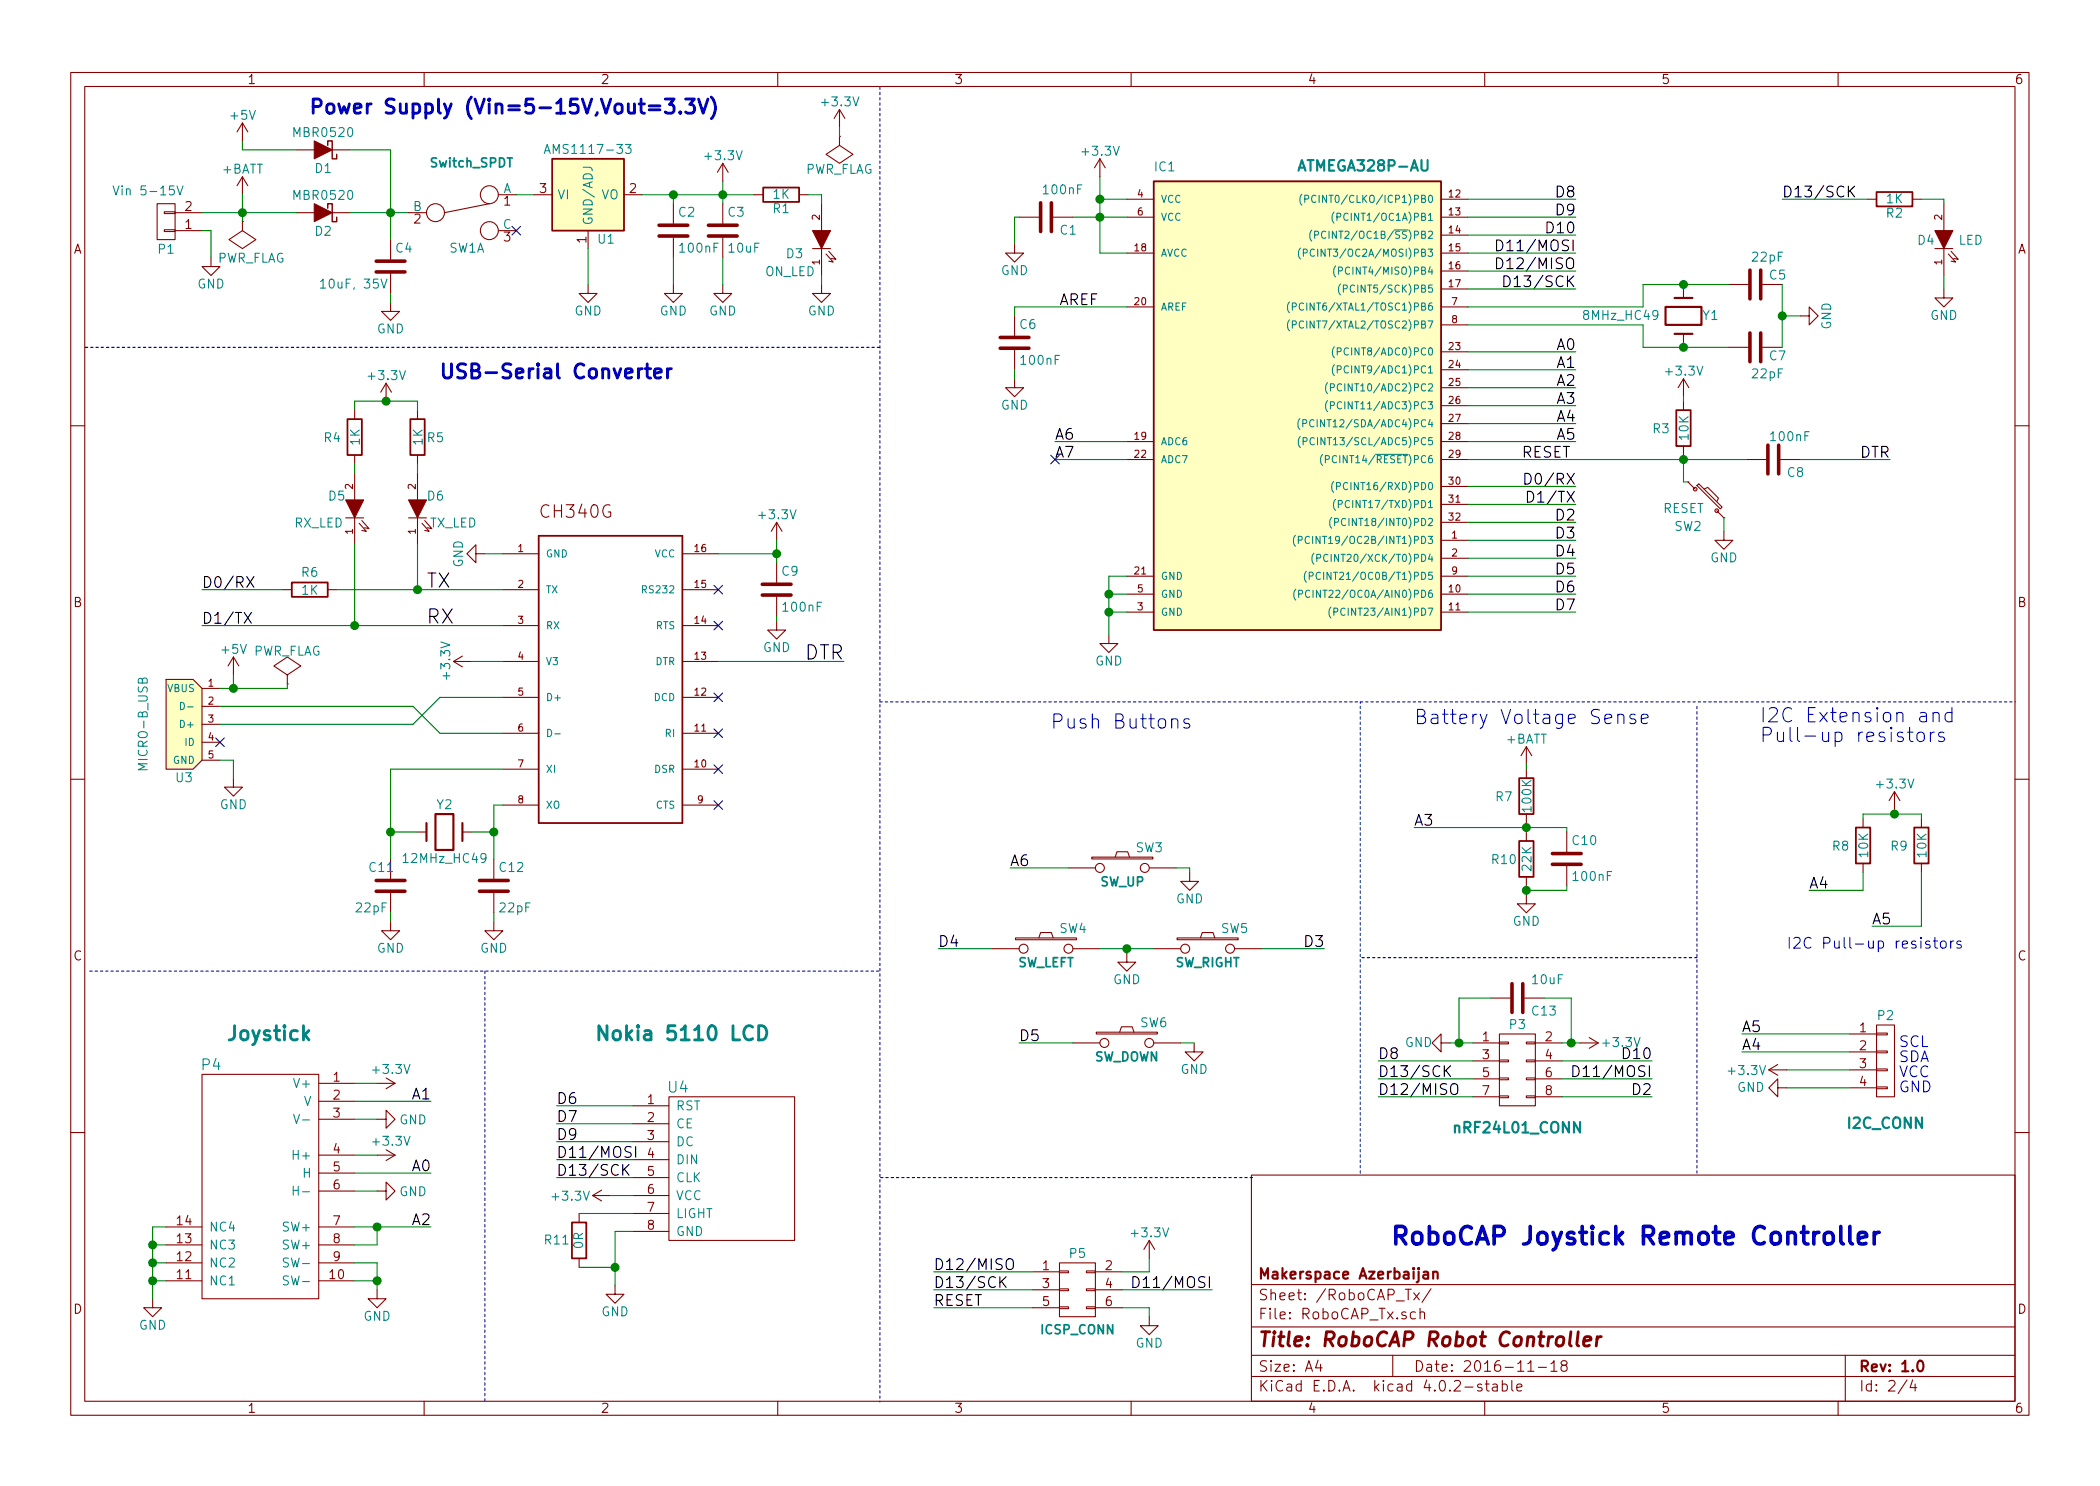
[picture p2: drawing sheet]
EESchema Schematic File Version 2
LIBS:power
LIBS:device
LIBS:transistors
LIBS:conn
LIBS:linear
LIBS:regul
LIBS:74xx
LIBS:cmos4000
LIBS:adc-dac
LIBS:memory
LIBS:xilinx
LIBS:microcontrollers
LIBS:dsp
LIBS:microchip
LIBS:analog_switches
LIBS:motorola
LIBS:texas
LIBS:intel
LIBS:audio
LIBS:interface
LIBS:digital-audio
LIBS:philips
LIBS:display
LIBS:cypress
LIBS:siliconi
LIBS:opto
LIBS:atmel
LIBS:contrib
LIBS:valves
LIBS:4000-ic
LIBS:7400-ic
LIBS:analog-ic
LIBS:avr-mcu
LIBS:bluegiga
LIBS:connector
LIBS:diode-inc-ic
LIBS:freescale-ic
LIBS:ftdi-ic
LIBS:led
LIBS:maxim-ic
LIBS:micrel-ic
LIBS:microchip-ic
LIBS:nxp-ic
LIBS:on-semi-ic
LIBS:regulator
LIBS:rohm
LIBS:sharp-relay
LIBS:sparkfun
LIBS:standard
LIBS:stmicro-mcu
LIBS:ti-ic
LIBS:transistor
LIBS:uln-ic
LIBS:metrix_parts
LIBS:mogar_KiCAD
LIBS:SparkFun
LIBS:bytelabs-ch
LIBS:CH340G
LIBS:joystick
LIBS:nokia_5110_lcd
LIBS:RoboCAP_ver1-cache
EELAYER 25 0
EELAYER END
$Descr A4 11693 8268
encoding utf-8
Sheet 2 4
Title "RoboCAP Robot Controller"
Date "2016-11-18"
Rev "1.0"
Comp "Makerspace Azerbaijan"
Comment1 ""
Comment2 ""
Comment3 ""
Comment4 ""
$EndDescr
$Comp
L ATMEGA328P-A IC1
U 1 1
P 7175 2200
F 0 "IC1" H 6425 3450 50  0000 L BNN
F 1 "ATMEGA328P-AU" H 7225 3450 59  0000 L BNB
F 2 "Housings_QFP:TQFP-32_7x7mm_Pitch0.8mm" H 7175 2200 50  0001 C CIN
F 3 "" H 7175 2200 50  0000 C CNN
	1    7175 2200
	1    0    0    -1  
$EndComp
$Comp
L D_Schottky D2
U 1 1
P 1800 1175
F 0 "D2" H 1800 1275 50  0000 C CNN
F 1 "MBR0520" H 1800 1075 50  0000 C CNN
F 2 "Diodes_SMD:DO-214AB" H 1800 1175 50  0001 C CNN
F 3 "" H 1800 1175 50  0000 C CNN
	1    1800 1175
	-1   0    0    1   
$EndComp
$Comp
L CONN_01X02 P1
U 1 1
P 925 1225
F 0 "P1" H 925 1375 50  0000 C CNN
F 1 "Vin 5-15V" H 1025 1050 50  0000 C CNN
F 2 "Terminal_Blocks:TerminalBlock_Pheonix_MKDS1.5-2pol" H 925 1225 50  0001 C CNN
F 3 "" H 925 1225 50  0000 C CNN
	1    925  1225
	-1   0    0    1   
$EndComp
$Comp
L AP1117D33 U1
U 1 1
P 3275 1075
F 0 "U1" H 3375 825 50  0000 C CNN
F 1 "AMS1117-33" H 3275 1325 50  0000 C CNN
F 2 "sot:SOT223" H 3275 1075 50  0001 C CNN
F 3 "" H 3275 1075 50  0000 C CNN
	1    3275 1075
	1    0    0    -1  
$EndComp
$Comp
L MICRO-B_USB U3
U 1 1
P 1025 4025
F 0 "U3" H 1025 3725 50  0000 C CNN
F 1 "MICRO-B_USB" V 800 4025 50  0000 C CNN
F 2 "USB_Connectors:Micro_USB_TH" H 1025 4025 60  0001 C CNN
F 3 "" H 1025 4025 60  0000 C CNN
	1    1025 4025
	1    0    0    -1  
$EndComp
$Comp
L CH340G U2
U 1 1
P 3400 3775
F 0 "U2" H 3400 3775 50  0001 L CNN
F 1 "CH340G" H 3400 3775 50  0001 L CNN
F 2 "soic:SOIC16" H 3400 3775 50  0001 L CNN
F 3 "" H 3400 3775 60  0000 C CNN
	1    3400 3775
	1    0    0    -1  
$EndComp
$Comp
L D_Schottky D1
U 1 1
P 1800 825
F 0 "D1" H 1800 925 50  0000 C CNN
F 1 "MBR0520" H 1800 725 50  0000 C CNN
F 2 "Diodes_SMD:DO-214AB" H 1800 825 50  0001 C CNN
F 3 "" H 1800 825 50  0000 C CNN
	1    1800 825 
	-1   0    0    1   
$EndComp
$Comp
L Crystal Y2
U 1 1
P 2475 4625
F 0 "Y2" H 2475 4775 50  0000 C CNN
F 1 "12MHz_HC49" H 2475 4475 50  0000 C CNN
F 2 "Crystals:Crystal_HC49-U_Vertical" H 2475 4625 50  0001 C CNN
F 3 "" H 2475 4625 50  0000 C CNN
	1    2475 4625
	1    0    0    -1  
$EndComp
$Comp
L Crystal Y1
U 1 1
P 9375 1750
F 0 "Y1" V 9375 1900 50  0000 C CNN
F 1 "8MHz_HC49" V 9375 1400 50  0000 C CNN
F 2 "Crystals:Crystal_HC49-U_Vertical" H 9375 1750 50  0001 C CNN
F 3 "" H 9375 1750 50  0000 C CNN
	1    9375 1750
	0    1    1    0   
$EndComp
$Comp
L C C11
U 1 1
P 2175 4925
F 0 "C11" H 2050 5025 50  0000 L CNN
F 1 "22pF" H 1975 4800 50  0000 L CNN
F 2 "Capacitors_SMD:C_0603_HandSoldering" H 2213 4775 50  0001 C CNN
F 3 "" H 2175 4925 50  0000 C CNN
	1    2175 4925
	1    0    0    -1  
$EndComp
$Comp
L C C12
U 1 1
P 2750 4925
F 0 "C12" H 2775 5025 50  0000 L CNN
F 1 "22pF" H 2775 4800 50  0000 L CNN
F 2 "Capacitors_SMD:C_0603_HandSoldering" H 2788 4775 50  0001 C CNN
F 3 "" H 2750 4925 50  0000 C CNN
	1    2750 4925
	1    0    0    -1  
$EndComp
$Comp
L C C5
U 1 1
P 9775 1575
F 0 "C5" V 9725 1650 50  0000 L CNN
F 1 "22pF" V 9625 1550 50  0000 L CNN
F 2 "Capacitors_SMD:C_0603_HandSoldering" H 9813 1425 50  0001 C CNN
F 3 "" H 9775 1575 50  0000 C CNN
	1    9775 1575
	0    1    1    0   
$EndComp
$Comp
L C C7
U 1 1
P 9775 1925
F 0 "C7" V 9825 2000 50  0000 L CNN
F 1 "22pF" V 9925 1900 50  0000 L CNN
F 2 "Capacitors_SMD:C_0603_HandSoldering" H 9813 1775 50  0001 C CNN
F 3 "" H 9775 1925 50  0000 C CNN
	1    9775 1925
	0    1    1    0   
$EndComp
$Comp
L C C2
U 1 1
P 3750 1275
F 0 "C2" H 3775 1375 50  0000 L CNN
F 1 "100nF" H 3775 1175 50  0000 L CNN
F 2 "Capacitors_SMD:C_0805" H 3788 1125 50  0001 C CNN
F 3 "" H 3750 1275 50  0000 C CNN
	1    3750 1275
	1    0    0    -1  
$EndComp
$Comp
L C C3
U 1 1
P 4025 1275
F 0 "C3" H 4050 1375 50  0000 L CNN
F 1 "10uF" H 4050 1175 50  0000 L CNN
F 2 "Capacitors_SMD:C_0805" H 4063 1125 50  0001 C CNN
F 3 "" H 4025 1275 50  0000 C CNN
	1    4025 1275
	1    0    0    -1  
$EndComp
$Comp
L C C4
U 1 1
P 2175 1475
F 0 "C4" H 2200 1575 50  0000 L CNN
F 1 "10uF, 35V" H 1775 1375 50  0000 L CNN
F 2 "Capacitors_SMD:C_0805" H 2213 1325 50  0001 C CNN
F 3 "" H 2175 1475 50  0000 C CNN
	1    2175 1475
	1    0    0    -1  
$EndComp
$Comp
L LED D3
U 1 1
P 4575 1325
F 0 "D3" V 4500 1475 50  0000 C CNN
F 1 "ON_LED" V 4400 1500 50  0000 C CNN
F 2 "LEDs:LED_0805" H 4575 1325 50  0001 C CNN
F 3 "" H 4575 1325 50  0000 C CNN
	1    4575 1325
	0    -1   -1   0   
$EndComp
$Comp
L R R1
U 1 1
P 4350 1075
F 0 "R1" V 4430 1075 50  0000 C CNN
F 1 "1K" V 4350 1075 50  0000 C CNN
F 2 "Resistors_SMD:R_0805" V 4280 1075 50  0001 C CNN
F 3 "" H 4350 1075 50  0000 C CNN
	1    4350 1075
	0    1    1    0   
$EndComp
$Comp
L C C9
U 1 1
P 4325 3275
F 0 "C9" H 4350 3375 50  0000 L CNN
F 1 "100nF" H 4350 3175 50  0000 L CNN
F 2 "Capacitors_SMD:C_0805" H 4363 3125 50  0001 C CNN
F 3 "" H 4325 3275 50  0000 C CNN
	1    4325 3275
	1    0    0    -1  
$EndComp
$Comp
L +3.3V #PWR01
U 1 1
P 4025 1000
F 0 "#PWR01" H 4025 850 50  0001 C CNN
F 1 "+3.3V" H 4025 1140 50  0000 C CNN
F 2 "" H 4025 1000 50  0000 C CNN
F 3 "" H 4025 1000 50  0000 C CNN
	1    4025 1000
	1    0    0    -1  
$EndComp
$Comp
L +BATT #PWR02
U 1 1
P 1350 1075
F 0 "#PWR02" H 1350 925 50  0001 C CNN
F 1 "+BATT" H 1350 1215 50  0000 C CNN
F 2 "" H 1350 1075 50  0000 C CNN
F 3 "" H 1350 1075 50  0000 C CNN
	1    1350 1075
	1    0    0    -1  
$EndComp
$Comp
L +5V #PWR03
U 1 1
P 1350 775
F 0 "#PWR03" H 1350 625 50  0001 C CNN
F 1 "+5V" H 1350 915 50  0000 C CNN
F 2 "" H 1350 775 50  0000 C CNN
F 3 "" H 1350 775 50  0000 C CNN
	1    1350 775 
	1    0    0    -1  
$EndComp
$Comp
L CONN_02X04 P3
U 1 1
P 8450 5950
F 0 "P3" H 8450 6200 50  0000 C CNN
F 1 "nRF24L01_CONN" H 8450 5625 59  0000 C CNB
F 2 "Pin_Headers:Pin_Header_Straight_2x04" H 8450 4750 50  0001 C CNN
F 3 "" H 8450 4750 50  0000 C CNN
	1    8450 5950
	1    0    0    -1  
$EndComp
$Comp
L CONN_02X03 P5
U 1 1
P 6000 7175
F 0 "P5" H 6000 7375 50  0000 C CNN
F 1 "ICSP_CONN" H 6000 6950 50  0000 C CNB
F 2 "Pin_Headers:Pin_Header_Straight_2x03" H 6000 5975 50  0001 C CNN
F 3 "" H 6000 5975 50  0000 C CNN
	1    6000 7175
	1    0    0    -1  
$EndComp
$Comp
L R R2
U 1 1
P 10550 1100
F 0 "R2" V 10630 1100 50  0000 C CNN
F 1 "1K" V 10550 1100 50  0000 C CNN
F 2 "Resistors_SMD:R_0805" V 10480 1100 50  0001 C CNN
F 3 "" H 10550 1100 50  0000 C CNN
	1    10550 1100
	0    1    1    0   
$EndComp
$Comp
L LED D4
U 1 1
P 10825 1325
F 0 "D4" V 10825 1425 50  0000 C CNN
F 1 "LED" V 10825 1175 50  0000 C CNN
F 2 "LEDs:LED_0805" H 10825 1325 50  0001 C CNN
F 3 "" H 10825 1325 50  0000 C CNN
	1    10825 1325
	0    -1   -1   0   
$EndComp
$Comp
L LED D6
U 1 1
P 2325 2825
F 0 "D6" V 2400 2725 50  0000 C CNN
F 1 "TX_LED" V 2250 2625 50  0000 C CNN
F 2 "LEDs:LED_0805" H 2325 2825 50  0001 C CNN
F 3 "" H 2325 2825 50  0000 C CNN
	1    2325 2825
	0    -1   -1   0   
$EndComp
$Comp
L R R5
U 1 1
P 2325 2425
F 0 "R5" H 2225 2425 50  0000 C CNN
F 1 "1K" V 2325 2425 50  0000 C CNN
F 2 "Resistors_SMD:R_0805" V 2255 2425 50  0001 C CNN
F 3 "" H 2325 2425 50  0000 C CNN
	1    2325 2425
	-1   0    0    1   
$EndComp
$Comp
L SW_PUSH_SMALL SW2
U 1 1
P 9500 2775
F 0 "SW2" H 9400 2625 50  0000 C CNN
F 1 "RESET" H 9375 2725 50  0000 C CNN
F 2 "Buttons_Switches_SMD:SW_SPST_EVQPE1" H 9500 2775 50  0001 C CNN
F 3 "" H 9500 2775 50  0000 C CNN
	1    9500 2775
	1    0    0    -1  
$EndComp
$Comp
L R R3
U 1 1
P 9375 2375
F 0 "R3" H 9500 2375 50  0000 C CNN
F 1 "10K" V 9375 2375 50  0000 C CNN
F 2 "Resistors_SMD:R_0805" V 9305 2375 50  0001 C CNN
F 3 "" H 9375 2375 50  0000 C CNN
	1    9375 2375
	-1   0    0    1   
$EndComp
$Comp
L C C6
U 1 1
P 5650 1900
F 0 "C6" H 5675 2000 50  0000 L CNN
F 1 "100nF" H 5675 1800 50  0000 L CNN
F 2 "Capacitors_SMD:C_0805" H 5688 1750 50  0001 C CNN
F 3 "" H 5650 1900 50  0000 C CNN
	1    5650 1900
	1    0    0    -1  
$EndComp
$Comp
L C C1
U 1 1
P 5825 1200
F 0 "C1" V 5900 1275 50  0000 L CNN
F 1 "100nF" V 5675 1175 50  0000 L CNN
F 2 "Capacitors_SMD:C_0805" H 5863 1050 50  0001 C CNN
F 3 "" H 5825 1200 50  0000 C CNN
	1    5825 1200
	0    1    1    0   
$EndComp
$Comp
L C C8
U 1 1
P 9875 2550
F 0 "C8" V 9950 2625 50  0000 L CNN
F 1 "100nF" V 9750 2525 50  0000 L CNN
F 2 "Capacitors_SMD:C_0805" H 9913 2400 50  0001 C CNN
F 3 "" H 9875 2550 50  0000 C CNN
	1    9875 2550
	0    1    1    0   
$EndComp
$Comp
L LED D5
U 1 1
P 1975 2825
F 0 "D5" V 2050 2925 50  0000 C CNN
F 1 "RX_LED" V 1900 3025 50  0000 C CNN
F 2 "LEDs:LED_0805" H 1975 2825 50  0001 C CNN
F 3 "" H 1975 2825 50  0000 C CNN
	1    1975 2825
	0    -1   -1   0   
$EndComp
$Comp
L R R4
U 1 1
P 1975 2425
F 0 "R4" H 2100 2425 50  0000 C CNN
F 1 "1K" V 1975 2425 50  0000 C CNN
F 2 "Resistors_SMD:R_0805" V 1905 2425 50  0001 C CNN
F 3 "" H 1975 2425 50  0000 C CNN
	1    1975 2425
	-1   0    0    1   
$EndComp
$Comp
L GND #PWR04
U 1 1
P 1300 4325
F 0 "#PWR04" H 1300 4075 50  0001 C CNN
F 1 "GND" H 1300 4175 50  0000 C CNN
F 2 "" H 1300 4325 50  0000 C CNN
F 3 "" H 1300 4325 50  0000 C CNN
	1    1300 4325
	1    0    0    -1  
$EndComp
$Comp
L GND #PWR05
U 1 1
P 2175 5125
F 0 "#PWR05" H 2175 4875 50  0001 C CNN
F 1 "GND" H 2175 4975 50  0000 C CNN
F 2 "" H 2175 5125 50  0000 C CNN
F 3 "" H 2175 5125 50  0000 C CNN
	1    2175 5125
	1    0    0    -1  
$EndComp
$Comp
L GND #PWR06
U 1 1
P 2750 5125
F 0 "#PWR06" H 2750 4875 50  0001 C CNN
F 1 "GND" H 2750 4975 50  0000 C CNN
F 2 "" H 2750 5125 50  0000 C CNN
F 3 "" H 2750 5125 50  0000 C CNN
	1    2750 5125
	1    0    0    -1  
$EndComp
$Comp
L GND #PWR07
U 1 1
P 2700 3075
F 0 "#PWR07" H 2700 2825 50  0001 C CNN
F 1 "GND" H 2700 2925 50  0000 C CNN
F 2 "" H 2700 3075 50  0000 C CNN
F 3 "" H 2700 3075 50  0000 C CNN
	1    2700 3075
	0    1    1    0   
$EndComp
$Comp
L GND #PWR08
U 1 1
P 4325 3450
F 0 "#PWR08" H 4325 3200 50  0001 C CNN
F 1 "GND" H 4325 3300 50  0000 C CNN
F 2 "" H 4325 3450 50  0000 C CNN
F 3 "" H 4325 3450 50  0000 C CNN
	1    4325 3450
	1    0    0    -1  
$EndComp
$Comp
L GND #PWR09
U 1 1
P 6175 3525
F 0 "#PWR09" H 6175 3275 50  0001 C CNN
F 1 "GND" H 6175 3375 50  0000 C CNN
F 2 "" H 6175 3525 50  0000 C CNN
F 3 "" H 6175 3525 50  0000 C CNN
	1    6175 3525
	1    0    0    -1  
$EndComp
$Comp
L GND #PWR010
U 1 1
P 4025 1575
F 0 "#PWR010" H 4025 1325 50  0001 C CNN
F 1 "GND" H 4025 1425 50  0000 C CNN
F 2 "" H 4025 1575 50  0000 C CNN
F 3 "" H 4025 1575 50  0000 C CNN
	1    4025 1575
	1    0    0    -1  
$EndComp
$Comp
L GND #PWR011
U 1 1
P 4575 1575
F 0 "#PWR011" H 4575 1325 50  0001 C CNN
F 1 "GND" H 4575 1425 50  0000 C CNN
F 2 "" H 4575 1575 50  0000 C CNN
F 3 "" H 4575 1575 50  0000 C CNN
	1    4575 1575
	1    0    0    -1  
$EndComp
$Comp
L GND #PWR012
U 1 1
P 3750 1575
F 0 "#PWR012" H 3750 1325 50  0001 C CNN
F 1 "GND" H 3750 1425 50  0000 C CNN
F 2 "" H 3750 1575 50  0000 C CNN
F 3 "" H 3750 1575 50  0000 C CNN
	1    3750 1575
	1    0    0    -1  
$EndComp
$Comp
L GND #PWR013
U 1 1
P 2175 1675
F 0 "#PWR013" H 2175 1425 50  0001 C CNN
F 1 "GND" H 2175 1525 50  0000 C CNN
F 2 "" H 2175 1675 50  0000 C CNN
F 3 "" H 2175 1675 50  0000 C CNN
	1    2175 1675
	1    0    0    -1  
$EndComp
$Comp
L GND #PWR014
U 1 1
P 1175 1425
F 0 "#PWR014" H 1175 1175 50  0001 C CNN
F 1 "GND" H 1175 1275 50  0000 C CNN
F 2 "" H 1175 1425 50  0000 C CNN
F 3 "" H 1175 1425 50  0000 C CNN
	1    1175 1425
	1    0    0    -1  
$EndComp
$Comp
L GND #PWR015
U 1 1
P 5650 2100
F 0 "#PWR015" H 5650 1850 50  0001 C CNN
F 1 "GND" H 5650 1950 50  0000 C CNN
F 2 "" H 5650 2100 50  0000 C CNN
F 3 "" H 5650 2100 50  0000 C CNN
	1    5650 2100
	1    0    0    -1  
$EndComp
$Comp
L GND #PWR016
U 1 1
P 10825 1600
F 0 "#PWR016" H 10825 1350 50  0001 C CNN
F 1 "GND" H 10825 1450 50  0000 C CNN
F 2 "" H 10825 1600 50  0000 C CNN
F 3 "" H 10825 1600 50  0000 C CNN
	1    10825 1600
	1    0    0    -1  
$EndComp
$Comp
L GND #PWR017
U 1 1
P 9600 2950
F 0 "#PWR017" H 9600 2700 50  0001 C CNN
F 1 "GND" H 9600 2800 50  0000 C CNN
F 2 "" H 9600 2950 50  0000 C CNN
F 3 "" H 9600 2950 50  0000 C CNN
	1    9600 2950
	1    0    0    -1  
$EndComp
$Comp
L GND #PWR018
U 1 1
P 10025 1750
F 0 "#PWR018" H 10025 1500 50  0001 C CNN
F 1 "GND" H 10025 1600 50  0000 C CNN
F 2 "" H 10025 1750 50  0000 C CNN
F 3 "" H 10025 1750 50  0000 C CNN
	1    10025 1750
	0    -1   -1   0   
$EndComp
$Comp
L GND #PWR019
U 1 1
P 6400 7325
F 0 "#PWR019" H 6400 7075 50  0001 C CNN
F 1 "GND" H 6400 7175 50  0000 C CNN
F 2 "" H 6400 7325 50  0000 C CNN
F 3 "" H 6400 7325 50  0000 C CNN
	1    6400 7325
	1    0    0    -1  
$EndComp
$Comp
L GND #PWR020
U 1 1
P 8075 5800
F 0 "#PWR020" H 8075 5550 50  0001 C CNN
F 1 "GND" V 8075 5625 50  0000 C CNN
F 2 "" H 8075 5800 50  0000 C CNN
F 3 "" H 8075 5800 50  0000 C CNN
	1    8075 5800
	0    1    1    0   
$EndComp
$Comp
L +5V #PWR021
U 1 1
P 1300 3750
F 0 "#PWR021" H 1300 3600 50  0001 C CNN
F 1 "+5V" H 1300 3890 50  0000 C CNN
F 2 "" H 1300 3750 50  0000 C CNN
F 3 "" H 1300 3750 50  0000 C CNN
	1    1300 3750
	1    0    0    -1  
$EndComp
$Comp
L +3.3V #PWR022
U 1 1
P 2625 3675
F 0 "#PWR022" H 2625 3525 50  0001 C CNN
F 1 "+3.3V" H 2625 3815 50  0000 C CNN
F 2 "" H 2625 3675 50  0000 C CNN
F 3 "" H 2625 3675 50  0000 C CNN
	1    2625 3675
	0    -1   -1   0   
$EndComp
$Comp
L +3.3V #PWR023
U 1 1
P 4325 3000
F 0 "#PWR023" H 4325 2850 50  0001 C CNN
F 1 "+3.3V" H 4325 3140 50  0000 C CNN
F 2 "" H 4325 3000 50  0000 C CNN
F 3 "" H 4325 3000 50  0000 C CNN
	1    4325 3000
	1    0    0    -1  
$EndComp
Text Label 2375 3275 0    79   ~ 0
TX
Text Label 2375 3475 0    79   ~ 0
RX
$Comp
L +3.3V #PWR024
U 1 1
P 2150 2225
F 0 "#PWR024" H 2150 2075 50  0001 C CNN
F 1 "+3.3V" H 2150 2365 50  0000 C CNN
F 2 "" H 2150 2225 50  0000 C CNN
F 3 "" H 2150 2225 50  0000 C CNN
	1    2150 2225
	1    0    0    -1  
$EndComp
NoConn ~ 4000 3275
NoConn ~ 4000 3475
NoConn ~ 4000 3875
NoConn ~ 4000 4075
NoConn ~ 4000 4275
NoConn ~ 4000 4475
Text Label 4700 3675 2    79   ~ 0
DTR
$Comp
L GND #PWR025
U 1 1
P 3275 1575
F 0 "#PWR025" H 3275 1325 50  0001 C CNN
F 1 "GND" H 3275 1425 50  0000 C CNN
F 2 "" H 3275 1575 50  0000 C CNN
F 3 "" H 3275 1575 50  0000 C CNN
	1    3275 1575
	1    0    0    -1  
$EndComp
$Comp
L +3.3V #PWR026
U 1 1
P 6125 975
F 0 "#PWR026" H 6125 825 50  0001 C CNN
F 1 "+3.3V" H 6125 1115 50  0000 C CNN
F 2 "" H 6125 975 50  0000 C CNN
F 3 "" H 6125 975 50  0000 C CNN
	1    6125 975 
	1    0    0    -1  
$EndComp
$Comp
L GND #PWR027
U 1 1
P 5650 1350
F 0 "#PWR027" H 5650 1100 50  0001 C CNN
F 1 "GND" H 5650 1200 50  0000 C CNN
F 2 "" H 5650 1350 50  0000 C CNN
F 3 "" H 5650 1350 50  0000 C CNN
	1    5650 1350
	1    0    0    -1  
$EndComp
Text Label 5900 1700 0    60   ~ 0
AREF
Text Label 10525 2550 2    60   ~ 0
DTR
Text Label 8475 2550 0    60   ~ 0
RESET
$Comp
L +3.3V #PWR028
U 1 1
P 9375 2200
F 0 "#PWR028" H 9375 2050 50  0001 C CNN
F 1 "+3.3V" H 9375 2340 50  0000 C CNN
F 2 "" H 9375 2200 50  0000 C CNN
F 3 "" H 9375 2200 50  0000 C CNN
	1    9375 2200
	1    0    0    -1  
$EndComp
Text Label 8775 1950 2    60   ~ 0
A0
Text Label 8775 2050 2    60   ~ 0
A1
Text Label 8775 2150 2    60   ~ 0
A2
Text Label 8775 2250 2    60   ~ 0
A3
Text Label 8775 2350 2    60   ~ 0
A4
Text Label 8775 2450 2    60   ~ 0
A5
Text Label 5875 2450 0    60   ~ 0
A6
Text Label 5875 2550 0    60   ~ 0
A7
Text Label 8775 2700 2    60   ~ 0
D0/RX
Text Label 8775 2800 2    60   ~ 0
D1/TX
Text Label 8775 2900 2    60   ~ 0
D2
Text Label 8775 3000 2    60   ~ 0
D3
Text Label 8775 3100 2    60   ~ 0
D4
Text Label 8775 3200 2    60   ~ 0
D5
Text Label 8775 3300 2    60   ~ 0
D6
Text Label 8775 3400 2    60   ~ 0
D7
Text Label 8775 1100 2    60   ~ 0
D8
Text Label 8775 1200 2    60   ~ 0
D9
Text Label 8775 1300 2    60   ~ 0
D10
Text Label 8775 1400 2    60   ~ 0
D11/MOSI
Text Label 8775 1500 2    60   ~ 0
D12/MISO
Text Label 8775 1600 2    60   ~ 0
D13/SCK
Text Label 9925 1100 0    60   ~ 0
D13/SCK
$Comp
L R R6
U 1 1
P 1725 3275
F 0 "R6" V 1825 3275 50  0000 C CNN
F 1 "1K" V 1725 3275 50  0000 C CNN
F 2 "Resistors_SMD:R_0805" V 1655 3275 50  0001 C CNN
F 3 "" H 1725 3275 50  0000 C CNN
	1    1725 3275
	0    -1   -1   0   
$EndComp
Text Label 1125 3275 0    60   ~ 0
D0/RX
Text Label 1125 3475 0    60   ~ 0
D1/TX
$Comp
L +3.3V #PWR029
U 1 1
P 6400 7000
F 0 "#PWR029" H 6400 6850 50  0001 C CNN
F 1 "+3.3V" H 6400 7140 50  0000 C CNN
F 2 "" H 6400 7000 50  0000 C CNN
F 3 "" H 6400 7000 50  0000 C CNN
	1    6400 7000
	1    0    0    -1  
$EndComp
Text Label 6750 7175 2    60   ~ 0
D11/MOSI
Text Label 5200 7075 0    60   ~ 0
D12/MISO
Text Label 5200 7175 0    60   ~ 0
D13/SCK
Text Label 5200 7275 0    60   ~ 0
RESET
$Comp
L +3.3V #PWR030
U 1 1
P 8800 5800
F 0 "#PWR030" H 8800 5650 50  0001 C CNN
F 1 "+3.3V" V 8800 6025 50  0000 C CNN
F 2 "" H 8800 5800 50  0000 C CNN
F 3 "" H 8800 5800 50  0000 C CNN
	1    8800 5800
	0    1    1    0   
$EndComp
$Comp
L C C13
U 1 1
P 8450 5550
F 0 "C13" V 8525 5625 50  0000 L CNN
F 1 "10uF" V 8350 5625 50  0000 L CNN
F 2 "Capacitors_SMD:C_0805" H 8488 5400 50  0001 C CNN
F 3 "" H 8450 5550 50  0000 C CNN
	1    8450 5550
	0    1    1    0   
$EndComp
Text Label 7675 5900 0    60   ~ 0
D8
Text Label 9200 5900 2    60   ~ 0
D10
Text Label 7675 6000 0    60   ~ 0
D13/SCK
Text Label 9200 6000 2    60   ~ 0
D11/MOSI
Text Label 7675 6100 0    60   ~ 0
D12/MISO
Text Label 9200 6100 2    60   ~ 0
D2
Text Label 7875 4600 0    60   ~ 0
A3
Text Label 3100 6150 0    60   ~ 0
D6
Text Label 5675 5800 0    60   ~ 0
D5
Text Label 5625 4825 0    60   ~ 0
A6
$Comp
L CONN_01X04 P2
U 1 1
P 10500 5900
F 0 "P2" H 10500 6150 50  0000 C CNN
F 1 "I2C_CONN" H 10500 5550 59  0000 C CNB
F 2 "Pin_Headers:Pin_Header_Straight_1x04" H 10500 5900 50  0001 C CNN
F 3 "" H 10500 5900 50  0000 C CNN
	1    10500 5900
	1    0    0    -1  
$EndComp
$Comp
L +3.3V #PWR031
U 1 1
P 9950 5950
F 0 "#PWR031" H 9950 5800 50  0001 C CNN
F 1 "+3.3V" V 9950 6175 50  0000 C CNN
F 2 "" H 9950 5950 50  0000 C CNN
F 3 "" H 9950 5950 50  0000 C CNN
	1    9950 5950
	0    -1   -1   0   
$EndComp
$Comp
L GND #PWR032
U 1 1
P 9950 6050
F 0 "#PWR032" H 9950 5800 50  0001 C CNN
F 1 "GND" V 9950 5850 50  0000 C CNN
F 2 "" H 9950 6050 50  0000 C CNN
F 3 "" H 9950 6050 50  0000 C CNN
	1    9950 6050
	0    1    1    0   
$EndComp
Text Label 9700 5750 0    60   ~ 0
A5
Text Label 9700 5850 0    60   ~ 0
A4
$Comp
L +3.3V #PWR033
U 1 1
P 10550 4500
F 0 "#PWR033" H 10550 4350 50  0001 C CNN
F 1 "+3.3V" H 10550 4640 50  0000 C CNN
F 2 "" H 10550 4500 50  0000 C CNN
F 3 "" H 10550 4500 50  0000 C CNN
	1    10550 4500
	1    0    0    -1  
$EndComp
$Comp
L R R8
U 1 1
P 10375 4700
F 0 "R8" H 10500 4700 50  0000 C CNN
F 1 "10K" V 10375 4700 50  0000 C CNN
F 2 "Resistors_SMD:R_0805" V 10305 4700 50  0001 C CNN
F 3 "" H 10375 4700 50  0000 C CNN
	1    10375 4700
	-1   0    0    1   
$EndComp
$Comp
L R R9
U 1 1
P 10700 4700
F 0 "R9" H 10825 4700 50  0000 C CNN
F 1 "10K" V 10700 4700 50  0000 C CNN
F 2 "Resistors_SMD:R_0805" V 10630 4700 50  0001 C CNN
F 3 "" H 10700 4700 50  0000 C CNN
	1    10700 4700
	-1   0    0    1   
$EndComp
Text Notes 10575 6075 0    60   ~ 0
SCL\nSDA\nVCC\nGND
Text Label 10075 4950 0    60   ~ 0
A4
Text Label 10425 5150 0    60   ~ 0
A5
Wire Wire Line
	1225 4225 1300 4225
Wire Wire Line
	1300 4225 1300 4325
Wire Wire Line
	1225 3825 1600 3825
Wire Wire Line
	1300 3825 1300 3750
Wire Wire Line
	2700 3075 2800 3075
Wire Wire Line
	1875 3275 2800 3275
Wire Wire Line
	1125 3475 2800 3475
Wire Wire Line
	2625 3675 2800 3675
Wire Wire Line
	2800 4275 2175 4275
Wire Wire Line
	2175 4275 2175 4775
Wire Wire Line
	2325 4625 2175 4625
Connection ~ 2175 4625
Wire Wire Line
	2800 4475 2750 4475
Wire Wire Line
	2750 4475 2750 4775
Wire Wire Line
	2625 4625 2750 4625
Connection ~ 2750 4625
Wire Wire Line
	2175 5075 2175 5125
Wire Wire Line
	2750 5075 2750 5125
Wire Wire Line
	2325 3025 2325 3275
Connection ~ 2325 3275
Wire Wire Line
	1975 3025 1975 3475
Connection ~ 1975 3475
Wire Wire Line
	1975 2625 1975 2575
Wire Wire Line
	2325 2625 2325 2575
Wire Wire Line
	1975 2225 2325 2225
Wire Wire Line
	1975 2225 1975 2275
Wire Wire Line
	2325 2225 2325 2275
Connection ~ 2150 2225
Wire Wire Line
	4325 3000 4325 3125
Wire Wire Line
	4325 3450 4325 3425
Wire Wire Line
	4000 3075 4325 3075
Connection ~ 4325 3075
Wire Wire Line
	4000 3675 4700 3675
Wire Wire Line
	1225 4025 2300 4025
Wire Wire Line
	1225 3925 2300 3925
Wire Wire Line
	2800 4075 2450 4075
Wire Wire Line
	2800 3875 2450 3875
Wire Wire Line
	2450 3875 2300 4025
Wire Wire Line
	2450 4075 2300 3925
Wire Wire Line
	1125 1175 1650 1175
Wire Wire Line
	1350 1075 1350 1225
Connection ~ 1350 1175
Wire Wire Line
	1175 1425 1175 1275
Wire Wire Line
	1175 1275 1125 1275
Wire Wire Line
	1350 775  1350 825 
Wire Wire Line
	1350 825  1650 825 
Wire Wire Line
	1950 1175 2275 1175
Wire Wire Line
	1950 825  2175 825 
Wire Wire Line
	2175 825  2175 1325
Connection ~ 2175 1175
Wire Wire Line
	2175 1625 2175 1675
Wire Wire Line
	3275 1375 3275 1575
Wire Wire Line
	3575 1075 4200 1075
Wire Wire Line
	3750 1125 3750 1075
Connection ~ 3750 1075
Wire Wire Line
	4025 1000 4025 1125
Connection ~ 4025 1075
Wire Wire Line
	3750 1575 3750 1425
Wire Wire Line
	4025 1575 4025 1425
Wire Wire Line
	4575 1125 4575 1075
Wire Wire Line
	4575 1075 4500 1075
Wire Wire Line
	4575 1575 4575 1525
Wire Wire Line
	5975 1200 6275 1200
Wire Wire Line
	6275 1100 6125 1100
Wire Wire Line
	6125 975  6125 1400
Connection ~ 6125 1200
Connection ~ 6125 1100
Wire Wire Line
	5650 1350 5650 1200
Wire Wire Line
	5650 1200 5675 1200
Wire Wire Line
	6125 1400 6275 1400
Wire Wire Line
	5650 2100 5650 2050
Wire Wire Line
	5650 1750 5650 1700
Wire Wire Line
	5650 1700 6275 1700
Wire Wire Line
	6175 3400 6275 3400
Wire Wire Line
	6175 3200 6175 3525
Wire Wire Line
	6275 3200 6175 3200
Connection ~ 6175 3400
Wire Wire Line
	6275 3300 6175 3300
Connection ~ 6175 3300
Wire Wire Line
	9600 2950 9600 2875
Wire Wire Line
	8175 2550 9725 2550
Wire Wire Line
	9375 2525 9375 2675
Connection ~ 9375 2550
Wire Wire Line
	9375 2675 9400 2675
Wire Wire Line
	10025 2550 10525 2550
Wire Wire Line
	9375 2200 9375 2225
Wire Wire Line
	8175 2700 8775 2700
Wire Wire Line
	8175 2800 8775 2800
Wire Wire Line
	8175 1700 9150 1700
Wire Wire Line
	9150 1700 9150 1575
Wire Wire Line
	9150 1575 9625 1575
Wire Wire Line
	9375 1600 9375 1575
Connection ~ 9375 1575
Wire Wire Line
	8175 1800 9150 1800
Wire Wire Line
	9150 1800 9150 1925
Wire Wire Line
	9150 1925 9625 1925
Wire Wire Line
	9375 1900 9375 1925
Connection ~ 9375 1925
Wire Wire Line
	9925 1575 9925 1925
Wire Wire Line
	10025 1750 9925 1750
Connection ~ 9925 1750
Wire Wire Line
	8175 1600 8775 1600
Wire Wire Line
	8175 1500 8775 1500
Wire Wire Line
	8175 1400 8775 1400
Wire Wire Line
	8175 1300 8775 1300
Wire Wire Line
	8175 1200 8775 1200
Wire Wire Line
	8175 1100 8775 1100
Wire Wire Line
	8175 1950 8775 1950
Wire Wire Line
	8175 2050 8775 2050
Wire Wire Line
	8175 2150 8775 2150
Wire Wire Line
	8175 2250 8775 2250
Wire Wire Line
	8175 2350 8775 2350
Wire Wire Line
	8175 2450 8775 2450
Wire Wire Line
	8175 2900 8775 2900
Wire Wire Line
	8175 3000 8775 3000
Wire Wire Line
	8175 3100 8775 3100
Wire Wire Line
	8175 3200 8775 3200
Wire Wire Line
	8175 3300 8775 3300
Wire Wire Line
	8175 3400 8775 3400
Wire Wire Line
	6275 2450 5875 2450
Wire Wire Line
	6275 2550 5875 2550
Wire Wire Line
	10400 1100 9925 1100
Wire Wire Line
	10700 1100 10825 1100
Wire Wire Line
	10825 1100 10825 1125
Wire Wire Line
	10825 1525 10825 1600
Wire Wire Line
	1575 3275 1125 3275
Wire Wire Line
	5750 7275 5200 7275
Wire Wire Line
	5750 7175 5200 7175
Wire Wire Line
	5750 7075 5200 7075
Wire Wire Line
	6250 7175 6750 7175
Wire Wire Line
	6400 7325 6400 7275
Wire Wire Line
	6400 7275 6250 7275
Wire Wire Line
	6400 7000 6400 7075
Wire Wire Line
	6400 7075 6250 7075
Wire Wire Line
	8075 5800 8200 5800
Wire Wire Line
	8300 5550 8125 5550
Wire Wire Line
	8125 5550 8125 5800
Connection ~ 8125 5800
Wire Wire Line
	8600 5550 8750 5550
Wire Wire Line
	8750 5550 8750 5800
Wire Wire Line
	8700 5800 8800 5800
Connection ~ 8750 5800
Wire Wire Line
	8700 5900 9200 5900
Wire Wire Line
	8700 6000 9200 6000
Wire Wire Line
	8200 6100 7675 6100
Wire Wire Line
	8200 6000 7675 6000
Wire Wire Line
	8200 5900 7675 5900
Wire Wire Line
	8700 6100 9200 6100
Wire Wire Line
	10300 5850 9700 5850
Wire Wire Line
	10300 5750 9700 5750
Wire Wire Line
	9950 5950 10300 5950
Wire Wire Line
	10300 6050 9950 6050
Wire Wire Line
	10375 4550 10375 4525
Wire Wire Line
	10375 4525 10700 4525
Wire Wire Line
	10550 4525 10550 4500
Wire Wire Line
	10700 4525 10700 4550
Connection ~ 10550 4525
Wire Wire Line
	10375 4850 10375 4950
Wire Wire Line
	10375 4950 10075 4950
Wire Wire Line
	10700 4850 10700 5150
Wire Wire Line
	10700 5150 10425 5150
Text Notes 9950 5275 0    60   ~ 0
I2C Pull-up resistors
$Comp
L Nokia_5110_LCD U4
U 1 1
P 3725 6150
F 0 "U4" H 3775 6250 60  0000 C CNN
F 1 "Nokia 5110 LCD" H 3800 6550 79  0000 C CNB
F 2 "Nokia_LCD:Nokia_5110_LCD" H 3725 6150 60  0001 C CNN
F 3 "" H 3725 6150 60  0000 C CNN
	1    3725 6150
	1    0    0    -1  
$EndComp
$Comp
L R R7
U 1 1
P 8500 4425
F 0 "R7" H 8625 4425 50  0000 C CNN
F 1 "100K" V 8500 4425 50  0000 C CNN
F 2 "Resistors_SMD:R_0805" V 8430 4425 50  0001 C CNN
F 3 "" H 8500 4425 50  0000 C CNN
	1    8500 4425
	-1   0    0    1   
$EndComp
$Comp
L R R10
U 1 1
P 8500 4775
F 0 "R10" H 8625 4775 50  0000 C CNN
F 1 "22K" V 8500 4775 50  0000 C CNN
F 2 "Resistors_SMD:R_0805" V 8430 4775 50  0001 C CNN
F 3 "" H 8500 4775 50  0000 C CNN
	1    8500 4775
	-1   0    0    1   
$EndComp
$Comp
L GND #PWR034
U 1 1
P 8500 4975
F 0 "#PWR034" H 8500 4725 50  0001 C CNN
F 1 "GND" H 8500 4825 50  0000 C CNN
F 2 "" H 8500 4975 50  0000 C CNN
F 3 "" H 8500 4975 50  0000 C CNN
	1    8500 4975
	1    0    0    -1  
$EndComp
$Comp
L +BATT #PWR035
U 1 1
P 8500 4250
F 0 "#PWR035" H 8500 4100 50  0001 C CNN
F 1 "+BATT" H 8500 4390 50  0000 C CNN
F 2 "" H 8500 4250 50  0000 C CNN
F 3 "" H 8500 4250 50  0000 C CNN
	1    8500 4250
	1    0    0    -1  
$EndComp
Wire Wire Line
	8500 4250 8500 4275
Wire Wire Line
	8500 4575 8500 4625
Wire Wire Line
	8500 4925 8500 4975
$Comp
L C C10
U 1 1
P 8725 4775
F 0 "C10" H 8750 4875 50  0000 L CNN
F 1 "100nF" H 8750 4675 50  0000 L CNN
F 2 "Capacitors_SMD:C_0805" H 8763 4625 50  0001 C CNN
F 3 "" H 8725 4775 50  0000 C CNN
	1    8725 4775
	1    0    0    -1  
$EndComp
Wire Wire Line
	8725 4600 8725 4625
Wire Wire Line
	7875 4600 8725 4600
Connection ~ 8500 4600
Wire Wire Line
	8725 4925 8725 4950
Wire Wire Line
	8725 4950 8500 4950
Connection ~ 8500 4950
Text Notes 7875 4025 0    79   ~ 0
Battery Voltage Sense
$Comp
L Joystick P4
U 1 1
P 1775 6025
F 0 "P4" H 1175 6125 60  0000 C CNN
F 1 "Joystick" H 1500 6300 79  0000 C CNB
F 2 "joystick:Joystick" H 1775 6025 60  0001 C CNN
F 3 "" H 1775 6025 60  0000 C CNN
	1    1775 6025
	1    0    0    -1  
$EndComp
$Comp
L GND #PWR036
U 1 1
P 2100 7175
F 0 "#PWR036" H 2100 6925 50  0001 C CNN
F 1 "GND" H 2100 7025 50  0000 C CNN
F 2 "" H 2100 7175 50  0000 C CNN
F 3 "" H 2100 7175 50  0000 C CNN
	1    2100 7175
	1    0    0    -1  
$EndComp
Wire Wire Line
	1975 7025 2100 7025
Wire Wire Line
	2100 7025 2100 7175
Wire Wire Line
	1975 7125 2100 7125
Connection ~ 2100 7125
Wire Wire Line
	1975 6825 2400 6825
Wire Wire Line
	1975 6925 2100 6925
Wire Wire Line
	2100 6925 2100 6825
Connection ~ 2100 6825
Text Label 2400 6825 2    60   ~ 0
A2
$Comp
L GND #PWR037
U 1 1
P 2100 6225
F 0 "#PWR037" H 2100 5975 50  0001 C CNN
F 1 "GND" V 2100 6025 50  0000 C CNN
F 2 "" H 2100 6225 50  0000 C CNN
F 3 "" H 2100 6225 50  0000 C CNN
	1    2100 6225
	0    -1   -1   0   
$EndComp
$Comp
L GND #PWR038
U 1 1
P 2100 6625
F 0 "#PWR038" H 2100 6375 50  0001 C CNN
F 1 "GND" V 2100 6425 50  0000 C CNN
F 2 "" H 2100 6625 50  0000 C CNN
F 3 "" H 2100 6625 50  0000 C CNN
	1    2100 6625
	0    -1   -1   0   
$EndComp
$Comp
L +3.3V #PWR039
U 1 1
P 2100 6025
F 0 "#PWR039" H 2100 5875 50  0001 C CNN
F 1 "+3.3V" V 2025 6100 50  0000 C CNN
F 2 "" H 2100 6025 50  0000 C CNN
F 3 "" H 2100 6025 50  0000 C CNN
	1    2100 6025
	0    1    1    0   
$EndComp
$Comp
L +3.3V #PWR040
U 1 1
P 2100 6425
F 0 "#PWR040" H 2100 6275 50  0001 C CNN
F 1 "+3.3V" V 2025 6500 50  0000 C CNN
F 2 "" H 2100 6425 50  0000 C CNN
F 3 "" H 2100 6425 50  0000 C CNN
	1    2100 6425
	0    1    1    0   
$EndComp
Wire Wire Line
	2100 6025 1975 6025
Wire Wire Line
	2100 6225 1975 6225
Wire Wire Line
	2100 6425 1975 6425
Wire Wire Line
	2100 6625 1975 6625
Wire Wire Line
	1975 6125 2400 6125
Wire Wire Line
	1975 6525 2400 6525
Text Label 2400 6125 2    60   ~ 0
A1
Text Label 2400 6525 2    60   ~ 0
A0
$Comp
L GND #PWR041
U 1 1
P 3425 7150
F 0 "#PWR041" H 3425 6900 50  0001 C CNN
F 1 "GND" H 3425 7000 50  0000 C CNN
F 2 "" H 3425 7150 50  0000 C CNN
F 3 "" H 3425 7150 50  0000 C CNN
	1    3425 7150
	1    0    0    -1  
$EndComp
Wire Wire Line
	3525 6850 3425 6850
Wire Wire Line
	3425 6850 3425 7150
$Comp
L +3.3V #PWR042
U 1 1
P 3400 6650
F 0 "#PWR042" H 3400 6500 50  0001 C CNN
F 1 "+3.3V" V 3400 6875 50  0000 C CNN
F 2 "" H 3400 6650 50  0000 C CNN
F 3 "" H 3400 6650 50  0000 C CNN
	1    3400 6650
	0    -1   -1   0   
$EndComp
Wire Wire Line
	3400 6650 3525 6650
Wire Wire Line
	3525 6550 3100 6550
Wire Wire Line
	3525 6450 3100 6450
Wire Wire Line
	3525 6350 3100 6350
Wire Wire Line
	3525 6250 3100 6250
Wire Wire Line
	3525 6150 3100 6150
Text Label 3100 6550 0    60   ~ 0
D13/SCK
Text Label 3100 6450 0    60   ~ 0
D11/MOSI
Text Label 3100 6350 0    60   ~ 0
D9
Text Label 3100 6250 0    60   ~ 0
D7
Text Label 7375 5275 2    60   ~ 0
D3
Text Label 5225 5275 0    60   ~ 0
D4
$Comp
L SW_PUSH SW4
U 1 1
P 5825 5275
F 0 "SW4" H 5975 5385 50  0000 C CNN
F 1 "SW_LEFT" H 5825 5195 50  0000 C CNB
F 2 "Buttons_Switches_ThroughHole:SW_PUSH-12mm" H 5825 5275 50  0001 C CNN
F 3 "" H 5825 5275 50  0000 C CNN
	1    5825 5275
	1    0    0    -1  
$EndComp
$Comp
L SW_PUSH SW5
U 1 1
P 6725 5275
F 0 "SW5" H 6875 5385 50  0000 C CNN
F 1 "SW_RIGHT" H 6725 5195 50  0000 C CNB
F 2 "Buttons_Switches_ThroughHole:SW_PUSH-12mm" H 6725 5275 50  0001 C CNN
F 3 "" H 6725 5275 50  0000 C CNN
	1    6725 5275
	1    0    0    -1  
$EndComp
$Comp
L SW_PUSH SW3
U 1 1
P 6250 4825
F 0 "SW3" H 6400 4935 50  0000 C CNN
F 1 "SW_UP" H 6250 4745 50  0000 C CNB
F 2 "Buttons_Switches_ThroughHole:SW_PUSH-12mm" H 6250 4825 50  0001 C CNN
F 3 "" H 6250 4825 50  0000 C CNN
	1    6250 4825
	1    0    0    -1  
$EndComp
$Comp
L SW_PUSH SW6
U 1 1
P 6275 5800
F 0 "SW6" H 6425 5910 50  0000 C CNN
F 1 "SW_DOWN" H 6275 5720 50  0000 C CNB
F 2 "Buttons_Switches_ThroughHole:SW_PUSH-12mm" H 6275 5800 50  0001 C CNN
F 3 "" H 6275 5800 50  0000 C CNN
	1    6275 5800
	1    0    0    -1  
$EndComp
$Comp
L GND #PWR043
U 1 1
P 6275 5300
F 0 "#PWR043" H 6275 5050 50  0001 C CNN
F 1 "GND" H 6275 5150 50  0000 C CNN
F 2 "" H 6275 5300 50  0000 C CNN
F 3 "" H 6275 5300 50  0000 C CNN
	1    6275 5300
	1    0    0    -1  
$EndComp
$Comp
L GND #PWR044
U 1 1
P 6650 5800
F 0 "#PWR044" H 6650 5550 50  0001 C CNN
F 1 "GND" H 6650 5650 50  0000 C CNN
F 2 "" H 6650 5800 50  0000 C CNN
F 3 "" H 6650 5800 50  0000 C CNN
	1    6650 5800
	1    0    0    -1  
$EndComp
$Comp
L GND #PWR045
U 1 1
P 6625 4850
F 0 "#PWR045" H 6625 4600 50  0001 C CNN
F 1 "GND" H 6625 4700 50  0000 C CNN
F 2 "" H 6625 4850 50  0000 C CNN
F 3 "" H 6625 4850 50  0000 C CNN
	1    6625 4850
	1    0    0    -1  
$EndComp
Wire Wire Line
	6550 4825 6625 4825
Wire Wire Line
	6625 4825 6625 4850
Wire Wire Line
	6125 5275 6425 5275
Wire Wire Line
	6275 5300 6275 5275
Connection ~ 6275 5275
Wire Wire Line
	6650 5800 6575 5800
Wire Wire Line
	5950 4825 5625 4825
Wire Wire Line
	5525 5275 5225 5275
Wire Wire Line
	5975 5800 5675 5800
Wire Wire Line
	7025 5275 7375 5275
Wire Notes Line
	4900 475  4900 7800
Wire Notes Line
	475  1925 4900 1925
Wire Notes Line
	500  5400 4900 5400
Wire Notes Line
	2700 5400 2700 7800
Wire Notes Line
	4900 3900 11225 3900
Wire Notes Line
	9450 3925 9450 6525
Wire Notes Line
	7575 6525 7575 3900
Wire Notes Line
	9450 5325 7575 5325
Wire Notes Line
	6975 6550 4900 6550
$Comp
L Switch_SPDT_x2 SW1
U 1 1
P 2575 1175
F 0 "SW1" H 2600 975 50  0000 C CNN
F 1 "Switch_SPDT" H 2625 1450 50  0000 C CNB
F 2 "edison_adapter_footprints:AYZ0102AGRLC" H 2575 1175 50  0001 C CNN
F 3 "" H 2575 1175 50  0000 C CNN
	1    2575 1175
	1    0    0    -1  
$EndComp
Wire Wire Line
	2975 1075 2875 1075
$Comp
L GND #PWR046
U 1 1
P 850 7225
F 0 "#PWR046" H 850 6975 50  0001 C CNN
F 1 "GND" H 850 7075 50  0000 C CNN
F 2 "" H 850 7225 50  0000 C CNN
F 3 "" H 850 7225 50  0000 C CNN
	1    850  7225
	1    0    0    -1  
$EndComp
Wire Wire Line
	925  6825 850  6825
Wire Wire Line
	850  6825 850  7225
Wire Wire Line
	925  6925 850  6925
Connection ~ 850  6925
Wire Wire Line
	925  7025 850  7025
Connection ~ 850  7025
Wire Wire Line
	925  7125 850  7125
Connection ~ 850  7125
$Comp
L R R11
U 1 1
P 3225 6900
F 0 "R11" H 3100 6900 50  0000 C CNN
F 1 "0R" V 3225 6900 50  0000 C CNN
F 2 "jumper:SOLDER-JUMPER_1-WAY" V 3155 6900 50  0001 C CNN
F 3 "" H 3225 6900 50  0000 C CNN
	1    3225 6900
	1    0    0    -1  
$EndComp
Wire Wire Line
	3525 6750 3225 6750
Wire Wire Line
	3225 7050 3425 7050
Connection ~ 3425 7050
$Comp
L PWR_FLAG #FLG047
U 1 1
P 4675 750
F 0 "#FLG047" H 4675 845 50  0001 C CNN
F 1 "PWR_FLAG" H 4675 930 50  0000 C CNN
F 2 "" H 4675 750 50  0000 C CNN
F 3 "" H 4675 750 50  0000 C CNN
	1    4675 750 
	-1   0    0    1   
$EndComp
$Comp
L +3.3V #PWR048
U 1 1
P 4675 700
F 0 "#PWR048" H 4675 550 50  0001 C CNN
F 1 "+3.3V" H 4675 840 50  0000 C CNN
F 2 "" H 4675 700 50  0000 C CNN
F 3 "" H 4675 700 50  0000 C CNN
	1    4675 700 
	1    0    0    -1  
$EndComp
Wire Wire Line
	4675 700  4675 750 
NoConn ~ 1225 4125
NoConn ~ 5875 2550
$Comp
L PWR_FLAG #FLG049
U 1 1
P 1600 3800
F 0 "#FLG049" H 1600 3895 50  0001 C CNN
F 1 "PWR_FLAG" H 1600 3980 50  0000 C CNN
F 2 "" H 1600 3800 50  0000 C CNN
F 3 "" H 1600 3800 50  0000 C CNN
	1    1600 3800
	1    0    0    -1  
$EndComp
Wire Wire Line
	1600 3825 1600 3800
Connection ~ 1300 3825
$Comp
L PWR_FLAG #FLG050
U 1 1
P 1350 1225
F 0 "#FLG050" H 1350 1320 50  0001 C CNN
F 1 "PWR_FLAG" H 1300 1425 50  0000 C CNN
F 2 "" H 1350 1225 50  0000 C CNN
F 3 "" H 1350 1225 50  0000 C CNN
	1    1350 1225
	-1   0    0    1   
$EndComp
NoConn ~ 2875 1275
Text Notes 1725 625  0    79   ~ 16
Power Supply (Vin=5-15V,Vout=3.3V)
Text Notes 2450 2100 0    79   ~ 16
USB-Serial Converter
Text Notes 7750 6925 0    98   ~ 20
RoboCAP Joystick Remote Controller 
Text Notes 5850 4050 0    79   ~ 0
Push Buttons
Text Notes 9800 4125 0    79   ~ 0
I2C Extension and \nPull-up resistors
$EndSCHEMATC
